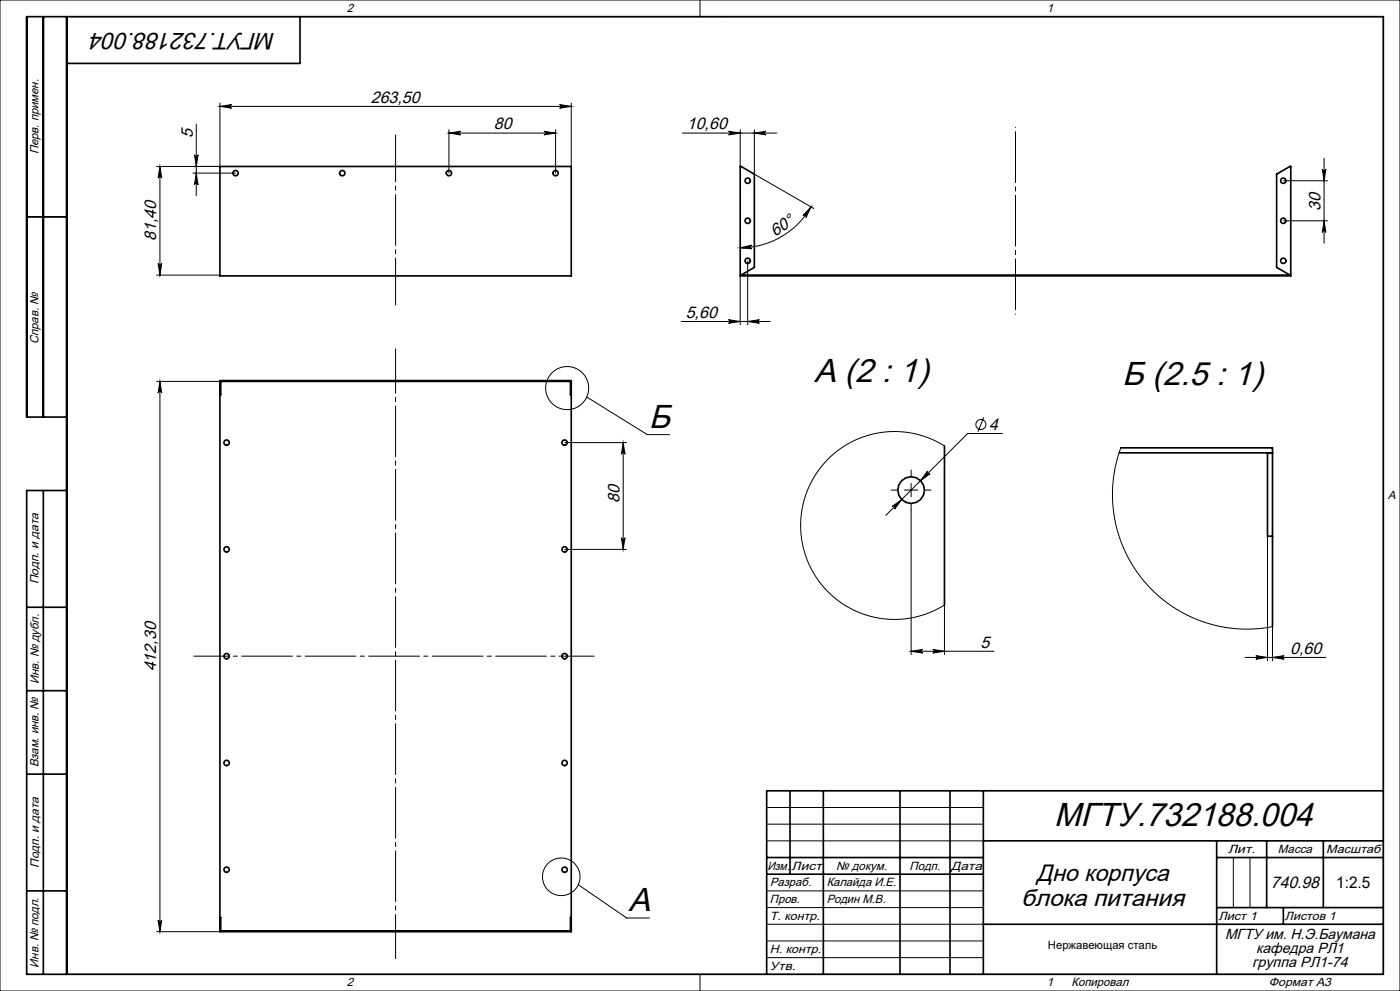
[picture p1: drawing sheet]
<svg xmlns="http://www.w3.org/2000/svg" width="420mm" height="297mm" viewBox="0 0 420 297" stroke-linecap="round" stroke-linejoin="round" font-family="sans-serif">
<g fill="none" stroke="#000" stroke-width=".3">
<path d="M0 0h420v297h-420zM20 5h395v287h-395zM210 0v5M217.5 5h.1M58.9 37.2v21.4M66 30.9v19h-19M66 31.9h105.4M66 31.9l3.5-.6a.54 .54 0 0 0-.5 .6 .54 .54 0 0 0 .5 .5zM134.7 38.9v13M134.7 39.9h32M134.7 39.9l3.5-.6a.54 .54 0 0 0-.5 .6 .54 .54 0 0 0 .5 .5zM163.2 39.3l3.5 .6-3.5 .5a.54 .54 0 0 0 .5-.5 .54 .54 0 0 0-.5-.6z"/>
<path d="M166.7 38.9v13M167.9 31.3l3.5 .6-3.5 .5a.54 .54 0 0 0 .5-.5 .54 .54 0 0 0-.5-.6zM171.4 30.9v19M204.7 39.9h28.3M218.6 39.3l3.5 .6-3.5 .5a.54 .54 0 0 0 .5-.5 .54 .54 0 0 0-.5-.6zM222.1 38.9v11M226.3 38.9v13.3M226.3 39.9l3.5-.6a.54 .54 0 0 0-.5 .6 .54 .54 0 0 0 .5 .5zM48 49.9v32.5M48 49.9l.5 3.5a.54 .54 0 0 0-.5-.5 .54 .54 0 0 0-.6 .5zM57.9 51.9h12.8M58.3 46.4a.54 .54 0 0 0 .6 .5 .54 .54 0 0 0 .5-.5l-.5 3.5z"/>
<path d="M58.9 51.9l.5 3.5a.54 .54 0 0 0-.5-.5 .54 .54 0 0 0-.6 .5zM226.3 52.2l17.9 10.3M385 54.2h13.2M396.7 50.7a.54 .54 0 0 0 .5 .5 .54 .54 0 0 0 .6-.5l-.6 3.5zM397.2 47.4v25.5M8 65h12M47.4 78.9a.54 .54 0 0 0 .6 .6 .54 .54 0 0 0 .5-.6l-.5 3.5zM222.1 74.3l3.4-.8a.54 .54 0 0 0-.5 .6 .54 .54 0 0 0 .6 .5zM224.3 78.2v19.2M243.3 62l-1.5 3.2a.54 .54 0 0 0-.2-.7 .54 .54 0 0 0-.7 .1zM243.3 62a24.5 24.5 0 0 1-21.2 12.3M385 66.2h13.2"/>
<path d="M397.2 66.2l.6 3.5a.54 .54 0 0 0-.6-.5 .54 .54 0 0 0-.5 .5zM47 82.4h19M204.4 96.4h26.6M218.6 95.8l3.5 .6-3.5 .5a.54 .54 0 0 0 .5-.5 .54 .54 0 0 0-.5-.6zM222.1 82.7v14.7M224.3 96.4l3.5-.6a.54 .54 0 0 0-.5 .6 .54 .54 0 0 0 .5 .5zM47 114.3h19M48 114.3v164.9M48 114.3l.5 3.5a.54 .54 0 0 0-.5-.5 .54 .54 0 0 0-.6 .5zM176 119l18.2 11.3h6.7M169.4 132.6h18.6M187 132.6v32"/>
<path d="M187 132.6l.5 3.5a.54 .54 0 0 0-.5-.5 .54 .54 0 0 0-.6 .5zM283.3 133.6l-3.3-1.7-3.5-1.4-3.6-.8-3.8-.4-3.7 .2-3.7 .6-3.6 1.1-3.4 1.6-3.1 2.1-2.9 2.4-2.5 2.8-2.1 3.1-1.7 3.3-1.2 3.6-.8 3.6-.2 3.8 .2 3.7 .8 3.7 1.2 3.5 1.7 3.4 2.1 3.1 2.5 2.8 2.9 2.4 3.1 2 3.4 1.6 3.6 1.1 3.7 .7 3.7 .1 3.8-.3 3.6-.9 3.5-1.3 3.3-1.8v14.9M295.1 125.1l-1.7 4.3M300.7 129.9h-10.4l-24.6 24.6M336.2 134.2l-1.5 5.2-.8 5.1-.1 5.5 .6 5.3 1.3 5.3 1.9 4.9 2.5 4.5 3.3 4.4 3.6 3.7 4.3 3.4 4.4 2.6 5 2.2 5 1.4 5.4 .7 5.4 .1 5.3-.7M20 148.5h.1M267.7 151.8l2.8-2.1-2.1 2.9a.54 .54 0 0 0 0-.8 .54 .54 0 0 0-.7 0zM271.3 146.9h4M273.3 144.9v4M273.3 152.9v43.3M278.3 141.2a.54 .54 0 0 0 0 .7 .54 .54 0 0 0 .7 .1l-2.8 2zM415 148.5h.1"/>
<path d="M169.4 164.6h18.6M186.4 161.1a.54 .54 0 0 0 .6 .6 .54 .54 0 0 0 .5-.6l-.5 3.5zM380.3 160.7v37.3M381.8 160.7v37.3M273.3 195.2l3.5-.6a.54 .54 0 0 0-.5 .6 .54 .54 0 0 0 .5 .5zM273.3 195.2h24.9M279.8 194.6l3.5 .6-3.5 .5a.54 .54 0 0 0 .5-.5 .54 .54 0 0 0-.5-.6zM373.5 197h24.3M376.8 196.5l3.5 .5-3.5 .6a.54 .54 0 0 0 .5-.6 .54 .54 0 0 0-.5-.5zM381.8 197l3.5-.5a.54 .54 0 0 0-.6 .5 .54 .54 0 0 0 .6 .6zM230 242h65M230 247h65"/>
<path d="M230 252h65M370 257v15M375 257v15M47 279.2h19M47.4 275.7a.54 .54 0 0 0 .6 .5 .54 .54 0 0 0 .5-.5l-.5 3.5zM173.5 265.2l14.5 9.9h6.8M230 267h65M230 272h65M230 277h65M210 292v5M217.5 292h.1M230 282h65"/>
<path d="M230 287h65"/>
<circle cx="170.1" cy="116.3" r="6.5"/>
<circle cx="294.3" cy="127.2" r="1.5"/>
<circle cx="168.4" cy="262.8" r="5.6"/>
</g>
<path d="M269.3 146.9h-2M273.3 142.9v-2M273.3 150.9v2M277.3 146.9h2" fill="none" stroke="#000" stroke-width=".3" stroke-dasharray="15.2 1.3 1.3 1.3"/>
<path d="M304.6 94.2v-56.1" fill="none" stroke="#000" stroke-width=".3" stroke-dasharray="15.2 1.3 1.3 1.3" stroke-dashoffset="-1.4"/>
<path d="M118.7 104.6v182.7" fill="none" stroke="#000" stroke-width=".3" stroke-dasharray="15.2 1.3 1.3 1.3" stroke-dashoffset="2"/>
<path d="M118.7 91.4v-51" fill="none" stroke="#000" stroke-width=".3" stroke-dasharray="15.2 1.3 1.3 1.3" stroke-dashoffset="1.2"/>
<path d="M58.2 196.6h120.1" fill="none" stroke="#000" stroke-width=".3" stroke-dasharray="15.2 1.3 1.3 1.3" stroke-dashoffset="4.7"/>
<g fill="none" stroke="#000" stroke-width=".5">
<path d="M13 5v120M20 5v287M90 5v14h-70M66 49.9h105.4v32.8h-105.4zM222.1 49.9l4.2 2.3v27.9l-4 2.3h164.7l-4-2.3v-27.9l4.2-2.3v32.8h-165.1zM8 65h12M66 114.1h105.4v165.1h-105.4zM66 114.3h105.4M66.2 114.3v4h-.2M171.1 114.3v4h.3M20 125h-12v-120h407v287h-407v-145h12M283.3 133.6v47.7"/>
<path d="M335.7 135.7h46.1M336.2 134.2h45.6v53.6M380.3 135.7v25h1.5M13 147v145M8 182h12M8 207h12M8 232h12M237 237v25M247 237v55M270 237v55M285 237v55M295 237v55"/>
<path d="M415 237h-185v55M230 257h65M295 252h120M365 252v40M365 257h50M380 252v20M397 252v20M8 267h12M66 275h.2v4M66 279h105.4M171.4 275h-.3v4M230 262h65"/>
<path d="M295 277h120M365 272h50M385 272v5"/>
<circle cx="70.7" cy="51.9" r=".8"/>
<circle cx="102.7" cy="51.9" r=".8"/>
<circle cx="134.7" cy="51.9" r=".8"/>
<circle cx="166.7" cy="51.9" r=".8"/>
<circle cx="224.3" cy="54.2" r=".8"/>
<circle cx="385" cy="54.2" r=".8"/>
<circle cx="224.3" cy="78.2" r=".8"/>
<circle cx="224.3" cy="66.2" r=".8"/>
<circle cx="385" cy="78.2" r=".8"/>
<circle cx="385" cy="66.2" r=".8"/>
<circle cx="68" cy="132.6" r=".8"/>
<circle cx="169.4" cy="132.6" r=".8"/>
<circle cx="273.3" cy="146.9" r="4"/>
<circle cx="68" cy="164.6" r=".8"/>
<circle cx="169.4" cy="164.6" r=".8"/>
<circle cx="68" cy="196.6" r=".8"/>
<circle cx="169.4" cy="196.6" r=".8"/>
<circle cx="68" cy="228.6" r=".8"/>
<circle cx="169.4" cy="228.6" r=".8"/>
<circle cx="68" cy="260.6" r=".8"/>
<circle cx="169.4" cy="260.6" r=".8"/>
</g>
<g fill="#000">
<path d="M66 31.9l3.5-.6a.54 .54 0 0 0-.5 .6 .54 .54 0 0 0 .5 .5zM167.9 31.3l3.5 .6-3.5 .5a.54 .54 0 0 0 .5-.5 .54 .54 0 0 0-.5-.6zM134.7 39.9l3.5-.6a.54 .54 0 0 0-.5 .6 .54 .54 0 0 0 .5 .5zM163.2 39.3l3.5 .6-3.5 .5a.54 .54 0 0 0 .5-.5 .54 .54 0 0 0-.5-.6zM267.7 151.8a.54 .54 0 0 1 .7 0 .54 .54 0 0 1 0 .8l2.1-2.9zM278.3 141.2l-2.1 2.8 2.8-2a.54 .54 0 0 1-.7-.1 .54 .54 0 0 1 0-.7zM273.3 195.2l3.5-.6a.54 .54 0 0 0-.5 .6 .54 .54 0 0 0 .5 .5zM279.8 194.6l3.5 .6-3.5 .5a.54 .54 0 0 0 .5-.5 .54 .54 0 0 0-.5-.6zM376.8 196.5l3.5 .5-3.5 .6a.54 .54 0 0 0 .5-.6 .54 .54 0 0 0-.5-.5zM381.8 197l3.5-.5a.54 .54 0 0 0-.6 .5 .54 .54 0 0 0 .6 .6z"/>
<path d="M226.3 39.9l3.5-.6a.54 .54 0 0 0-.5 .6 .54 .54 0 0 0 .5 .5zM218.6 39.3l3.5 .6-3.5 .5a.54 .54 0 0 0 .5-.5 .54 .54 0 0 0-.5-.6zM224.3 96.4l3.5-.6a.54 .54 0 0 0-.5 .6 .54 .54 0 0 0 .5 .5zM218.6 95.8l3.5 .6-3.5 .5a.54 .54 0 0 0 .5-.5 .54 .54 0 0 0-.5-.6z"/>
<path d="M48 49.9l.5 3.5a.54 .54 0 0 0-.5-.5 .54 .54 0 0 0-.6 .5zM47.4 78.9a.54 .54 0 0 0 .6 .6 .54 .54 0 0 0 .5-.6l-.5 3.5zM48 114.3l.5 3.5a.54 .54 0 0 0-.5-.5 .54 .54 0 0 0-.6 .5zM47.4 275.7a.54 .54 0 0 0 .6 .5 .54 .54 0 0 0 .5-.5l-.5 3.5zM187 132.6l.5 3.5a.54 .54 0 0 0-.5-.5 .54 .54 0 0 0-.6 .5zM186.4 161.1a.54 .54 0 0 0 .6 .6 .54 .54 0 0 0 .5-.6l-.5 3.5zM396.7 50.7a.54 .54 0 0 0 .5 .5 .54 .54 0 0 0 .6-.5l-.6 3.5zM397.2 66.2l.6 3.5a.54 .54 0 0 0-.6-.5 .54 .54 0 0 0-.5 .5z"/>
<path d="M58.9 51.9l.5 3.5a.54 .54 0 0 0-.5-.5 .54 .54 0 0 0-.6 .5zM58.3 46.4a.54 .54 0 0 0 .6 .5 .54 .54 0 0 0 .5-.5l-.5 3.5z"/>
<path d="M222.1 74.3l3.4-.8a.54 .54 0 0 0-.5 .6 .54 .54 0 0 0 .6 .5zM243.3 62l-1.5 3.2a.54 .54 0 0 0-.2-.7 .54 .54 0 0 0-.7 .1z"/>
</g>
<g font-size="10">
<text x="244.2" y="114.3">А (2 : 1)</text>
<text x="336.6" y="115.4">Б (2.5 : 1)</text>
<text x="194.7" y="128.2">Б</text>
<text x="316.2" y="247.6">МГТУ.732188.004</text>
<text x="188.5" y="273.1">А</text>
</g>
<g font-size="7.1">
<text x="82.7" y="9.8" transform="rotate(-180 82.7 9.8)">МГУТ.732188.004</text>
<text x="310.9" y="264">Дно корпуса</text>
<text x="306.3" y="271.5">блока питания</text>
</g>
<g font-size="5">
<text x="111.2" y="30.8">263,50</text>
<text x="57.8" y="41.2" transform="rotate(-90 57.8 41.2)">5</text>
<text x="148.2" y="38.8">80</text>
<text x="206.1" y="38.8">10,60</text>
<text x="396.1" y="63.2" transform="rotate(-90 396.1 63.2)">30</text>
<text x="232.5" y="71" transform="rotate(-35 232.5 71)">60°</text>
<text x="46.9" y="72.3" transform="rotate(-90 46.9 72.3)">81,40</text>
<text x="205.7" y="95.3">5,60</text>
<text x="296.7" y="128.8">4</text>
<text x="185.9" y="150.8" transform="rotate(-90 185.9 150.8)">80</text>
<text x="294.2" y="194.1">5</text>
<text x="387.1" y="196">0,60</text>
<text x="46.9" y="201.2" transform="rotate(-90 46.9 201.2)">412,30</text>
<text x="381.3" y="266">740.98</text>
</g>
<text font-size="4.8" x="400.9" y="266">1:2.5</text>
<g font-size="4.4">
<text x="367.5" y="281.4">МГТУ им. Н.Э.Баумана</text>
<text x="376.9" y="285.7">кафедра РЛ1</text>
<text x="375.7" y="289.9">группа РЛ1-74</text>
</g>
<g font-size="3.6">
<text x="104" y="3.6">2</text>
<text x="314" y="3.6">1</text>
<text x="11.6" y="46.3" transform="rotate(-90 11.6 46.3)">Перв. примен.</text>
<text x="11.6" y="103.2" transform="rotate(-90 11.6 103.2)">Справ. №</text>
<text x="416.4" y="149.6">A</text>
<text x="11.6" y="175.1" transform="rotate(-90 11.6 175.1)">Подп. и дата</text>
<text x="11.6" y="205" transform="rotate(-90 11.6 205)">Инв. № дубл.</text>
<text x="11.6" y="230" transform="rotate(-90 11.6 230)">Взам. инв. №</text>
<text x="368.4" y="255.6">Лит.</text>
<text x="383.4" y="255.6">Масса</text>
<text x="397.8" y="255.6">Масштаб</text>
<text x="11.6" y="260.1" transform="rotate(-90 11.6 260.1)">Подп. и дата</text>
<text x="230.2" y="260.6">Изм.</text>
<text x="237.5" y="260.6">Лист</text>
<text x="250.9" y="260.6">№ докум.</text>
<text x="272.9" y="260.6">Подп.</text>
<text x="285.4" y="260.6">Дата</text>
<text x="231" y="265.6">Разраб.</text>
<text x="248" y="265.6">Калайда И.Е.</text>
<text x="231" y="275.6">Т. контр.</text>
<text x="231" y="270.6">Пров.</text>
<text x="248" y="270.6">Родин М.В.</text>
<text x="365.5" y="275.6">Лист 1</text>
<text x="385.5" y="275.6">Листов 1</text>
<text x="231" y="285.6">Н. контр.</text>
<text x="11.6" y="290" transform="rotate(-90 11.6 290)">Инв. № подл.</text>
<text x="231" y="290.6">Утв.</text>
<text x="104" y="295.6">2</text>
<text x="314" y="295.6">1</text>
<text x="321.5" y="295.6">Копировал</text>
<text x="380.7" y="295.6">Формат А3</text>
</g>
<text font-size="3.4" x="314.4" y="284.5">Нержавеющая сталь</text>
</svg>
